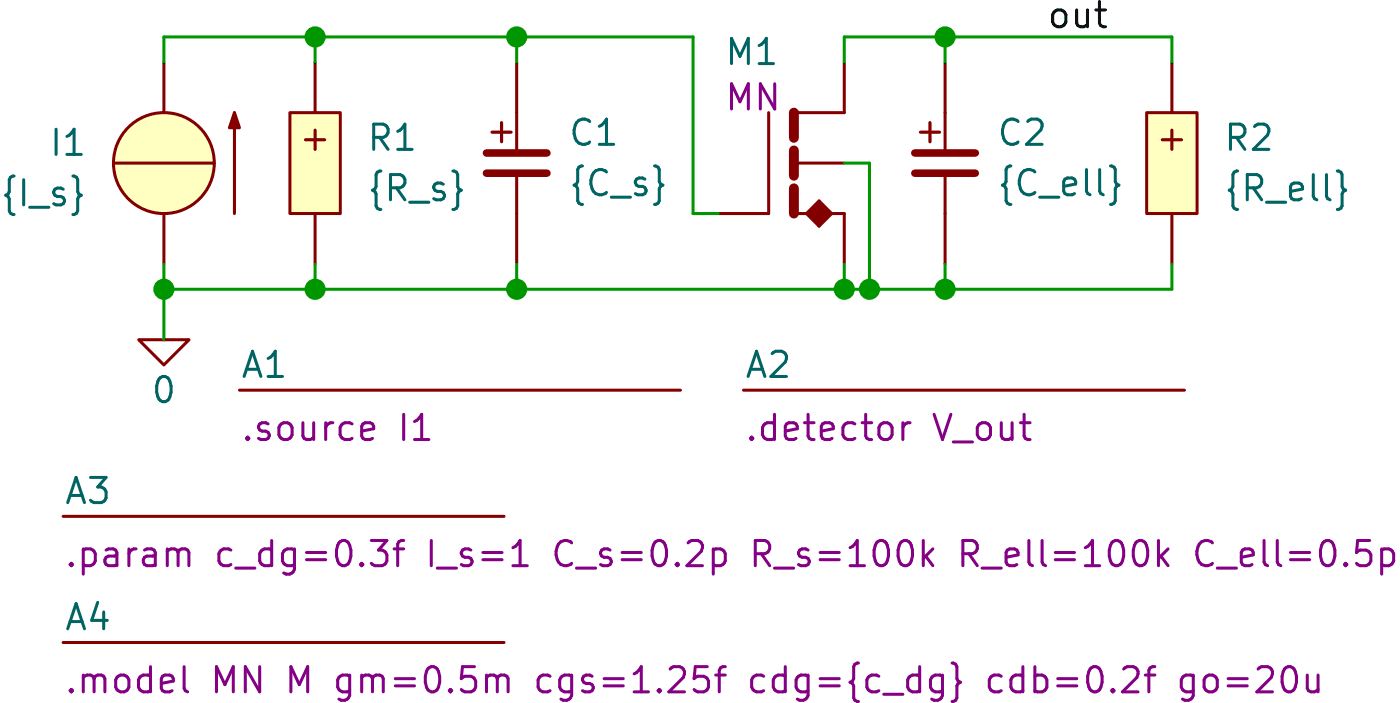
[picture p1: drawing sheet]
(kicad_sch
 (version 20231120)
 (generator "eeschema")
 (generator_version "8.0")
 (paper "A4")
 (title_block
  (title "mosPoleSplitting"))
 (lib_symbols
  (symbol "SLiCAP:C"
   (pin_numbers hide)
   (pin_names
    (offset 1.016) hide) (exclude_from_sim no) (in_bom yes) (on_board yes)
   (property "Reference" "C?" (at 2.54 3.81 0) (effects (font (size 1.27 1.27)) (justify left)))
   (property "Value" "?" (at 2.54 1.27 0) (show_name) (effects (font (size 1.27 1.27)) (justify left)))
   (property "Footprint" "" (at 2.54 -1.27 0) (effects (font (size 1.27 1.27)) (hide yes)))
   (property "Datasheet" "" (at 2.54 -1.27 0) (effects (font (size 1.27 1.27)) (hide yes)))
   (property "Description" "Capacitor" (at 7.112 -6.096 0) (effects (font (size 1.27 1.27)) (hide yes)))
   (property "model" "C" (at 2.54 -3.81 0) (show_name) (effects (font (size 1.27 1.27)) (justify left) (hide yes)))
   (property "vinit" "0" (at 2.54 -1.27 0) (show_name) (effects (font (size 1.27 1.27)) (justify left)))
   (symbol "C_0_0"
    (text "+" (at -0.762 1.651 0) (effects (font (size 1.27 1.27)))))
   (symbol "C_0_1"
    (polyline (pts (xy -1.524 -0.508) (xy 1.524 -0.508)) (stroke (width 0.381) (type solid)) (fill (type none)))
    (polyline (pts (xy -1.524 0.508) (xy 1.524 0.508)) (stroke (width 0.381) (type solid)) (fill (type none)))
    (polyline (pts (xy 0 -2.54) (xy 0 -0.508)) (stroke (width 0) (type solid)) (fill (type none)))
    (polyline (pts (xy 0 2.54) (xy 0 0.508)) (stroke (width 0) (type solid)) (fill (type none))))
   (symbol "C_1_0"
    (pin passive line (at 0 5.08 270) (length 2.54) (name "1" (effects (font (size 1.27 1.27)))) (number "1" (effects (font (size 1.27 1.27)))))
    (pin passive line (at 0 -5.08 90) (length 2.54) (name "2" (effects (font (size 1.27 1.27)))) (number "2" (effects (font (size 1.27 1.27)))))))
  (symbol "SLiCAP:Command"
   (pin_numbers hide)
   (pin_names
    (offset 0) hide) (exclude_from_sim no) (in_bom yes) (on_board yes)
   (property "Reference" "A?" (at 0 1.27 0) (do_not_autoplace) (effects (font (size 1.27 1.27)) (justify left)))
   (property "Value" "" (at 0 -0.635 0) (effects (font (size 1.27 1.27)) (justify left) (hide yes)))
   (property "Footprint" "" (at 0 -1.27 0) (effects (font (size 1.27 1.27)) (justify left) (hide yes)))
   (property "Datasheet" "" (at 0 -1.27 0) (effects (font (size 1.27 1.27)) (justify left) (hide yes)))
   (property "Description" "SLiCAP command (.lib, .param, .model. subckt}" (at 23.114 -4.064 0) (effects (font (size 1.27 1.27)) (hide yes)))
   (property "command" "?" (at 0 -1.905 0) (do_not_autoplace) (effects (font (size 1.27 1.27)) (justify left)))
   (symbol "Command_0_1"
    (polyline (pts (xy 0 0) (xy 22.225 0)) (stroke (width 0) (type default)) (fill (type none)))))
  (symbol "SLiCAP:GND"
   (power)
   (pin_numbers hide)
   (pin_names
    (offset 0) hide) (exclude_from_sim no) (in_bom yes) (on_board yes)
   (property "Reference" "#0" (at 0 -5.08 0) (effects (font (size 1.27 1.27)) (hide yes)))
   (property "Value" "0" (at 0 -2.54 0) (do_not_autoplace) (effects (font (size 1.27 1.27))))
   (property "Footprint" "" (at 0 0 0) (effects (font (size 1.27 1.27)) (hide yes)))
   (property "Datasheet" "" (at 0 -10.16 0) (effects (font (size 1.27 1.27)) (hide yes)))
   (property "Description" "0V reference potential" (at 0 -7.62 0) (effects (font (size 1.27 1.27)) (hide yes)))
   (symbol "GND_0_1"
    (polyline (pts (xy -1.27 0) (xy 0 -1.27) (xy 1.27 0) (xy -1.27 0)) (stroke (width 0) (type default)) (fill (type none))))
   (symbol "GND_1_1"
    (pin power_in line (at 0 0 0) (length 0) (name "~" (effects (font (size 1.016 1.016)))) (number "1" (effects (font (size 1.016 1.016)))))))
  (symbol "SLiCAP:I"
   (pin_numbers hide)
   (pin_names
    (offset 0) hide) (exclude_from_sim no) (in_bom yes) (on_board yes)
   (property "Reference" "I?" (at 3.81 4.445 0) (effects (font (size 1.27 1.27)) (justify left)))
   (property "Value" "?" (at 3.81 2.54 0) (show_name) (effects (font (size 1.27 1.27)) (justify left)))
   (property "Footprint" "" (at 0 -1.27 0) (effects (font (size 1.27 1.27)) (justify left) (hide yes)))
   (property "Datasheet" "" (at 0 -1.27 0) (effects (font (size 1.27 1.27)) (justify left) (hide yes)))
   (property "Description" "Independent current source" (at 17.272 -7.366 0) (effects (font (size 1.27 1.27)) (hide yes)))
   (property "noise" "0" (at 3.81 -3.175 0) (show_name) (effects (font (size 1.27 1.27)) (justify left)))
   (property "dc" "0" (at 3.81 0.635 0) (show_name) (effects (font (size 1.27 1.27)) (justify left)))
   (property "dcvar" "0" (at 3.81 -1.27 0) (show_name) (effects (font (size 1.27 1.27)) (justify left)))
   (property "model" "I" (at 3.81 -5.08 0) (show_name) (effects (font (size 1.27 1.27)) (justify left) (hide yes)))
   (symbol "I_0_1"
    (polyline (pts (xy -3.556 2.54) (xy -3.556 -2.54)) (stroke (width 0) (type solid)) (fill (type none)))
    (polyline (pts (xy -2.54 0) (xy 2.54 0)) (stroke (width 0) (type solid)) (fill (type none)))
    (polyline (pts (xy -3.556 2.54) (xy -3.81 1.778) (xy -3.302 1.778) (xy -3.556 2.54)) (stroke (width 0) (type solid)) (fill (type outline))))
   (symbol "I_1_0"
    (circle (center 0 0) (radius 2.54) (stroke (width 0) (type solid)) (fill (type background)))
    (pin power_out line (at 0 -5.08 90) (length 2.54) (name "n" (effects (font (size 1.27 1.27)))) (number "1" (effects (font (size 1.27 1.27)))))
    (pin power_out line (at 0 5.08 270) (length 2.54) (name "p" (effects (font (size 1.27 1.27)))) (number "2" (effects (font (size 1.27 1.27)))))))
  (symbol "SLiCAP:M"
   (pin_numbers hide)
   (pin_names
    (offset 0) hide) (exclude_from_sim no) (in_bom yes) (on_board yes)
   (property "Reference" "M?" (at 0.635 1.905 0) (effects (font (size 1.27 1.27)) (justify left)))
   (property "Value" "" (at 0.635 2.54 0) (effects (font (size 1.27 1.27)) (justify left) (hide yes)))
   (property "Footprint" "" (at 0 -1.27 0) (effects (font (size 1.27 1.27)) (hide yes)))
   (property "Datasheet" "" (at 0 -1.27 0) (effects (font (size 1.27 1.27)) (hide yes)))
   (property "Description" "MOSFET (small-signal N or P channel)" (at 19.812 -4.318 0) (effects (font (size 1.27 1.27)) (hide yes)))
   (property "model" "M" (at 0.635 -1.905 0) (show_name) (effects (font (size 1.27 1.27)) (justify left)))
   (symbol "M_0_1"
    (polyline (pts (xy -3.81 -2.54) (xy -3.81 2.54)) (stroke (width 0) (type default)) (fill (type none)))
    (polyline (pts (xy -1.905 -2.54) (xy -1.27 -1.905) (xy -1.27 -3.175) (xy -1.905 -2.54)) (stroke (width 0) (type solid)) (fill (type outline)))
    (polyline (pts (xy -0.635 -2.54) (xy -1.27 -1.905) (xy -1.27 -3.175) (xy -0.635 -2.54)) (stroke (width 0) (type solid)) (fill (type outline))))
   (symbol "M_1_0"
    (pin unspecified line (at 0 5.08 270) (length 2.54) (name "D" (effects (font (size 1.27 1.27)))) (number "1" (effects (font (size 1.27 1.27)))))
    (pin unspecified line (at -6.35 -2.54 0) (length 2.54) (name "G" (effects (font (size 1.27 1.27)))) (number "2" (effects (font (size 1.27 1.27)))))
    (pin unspecified line (at 0 -5.08 90) (length 2.54) (name "S" (effects (font (size 1.27 1.27)))) (number "3" (effects (font (size 1.27 1.27)))))
    (pin unspecified line (at 0 0 180) (length 2.54) (name "B" (effects (font (size 1.27 1.27)))) (number "4" (effects (font (size 1.27 1.27))))))
   (symbol "M_1_1"
    (polyline (pts (xy -2.54 -2.54) (xy -2.54 -1.27)) (stroke (width 0.5) (type solid)) (fill (type none)))
    (polyline (pts (xy -2.54 -0.635) (xy -2.54 0.635)) (stroke (width 0.5) (type solid)) (fill (type none)))
    (polyline (pts (xy -2.54 1.27) (xy -2.54 2.54)) (stroke (width 0.5) (type solid)) (fill (type none)))
    (polyline (pts (xy 0 -2.54) (xy -2.54 -2.54)) (stroke (width 0) (type default)) (fill (type none)))
    (polyline (pts (xy 0 2.54) (xy -2.54 2.54)) (stroke (width 0) (type default)) (fill (type none)))))
  (symbol "SLiCAP:R"
   (pin_numbers hide)
   (pin_names
    (offset 1.016) hide) (exclude_from_sim no) (in_bom yes) (on_board yes)
   (property "Reference" "R?" (at 1.905 3.81 0) (effects (font (size 1.27 1.27)) (justify left)))
   (property "Value" "?" (at 1.905 1.905 0) (show_name) (effects (font (size 1.27 1.27)) (justify left)))
   (property "Footprint" "" (at 0.635 -3.175 0) (effects (font (size 1.27 1.27)) (hide yes)))
   (property "Datasheet" "" (at 0.635 -3.175 0) (effects (font (size 1.27 1.27)) (hide yes)))
   (property "Description" "Resistor (cannot have zero resistance)" (at 21.082 -5.842 0) (effects (font (size 1.27 1.27)) (hide yes)))
   (property "model" "R" (at 1.905 -3.81 0) (show_name) (effects (font (size 1.27 1.27)) (justify left) (hide yes)))
   (property "noisetemp" "0" (at 1.905 0 0) (show_name) (effects (font (size 1.27 1.27)) (justify left)))
   (property "noiseflow" "0" (at 15.24 0 0) (show_name) (effects (font (size 1.27 1.27)) (justify left)))
   (property "dcvar" "0" (at 1.905 -1.905 0) (show_name) (effects (font (size 1.27 1.27)) (justify left)))
   (property "dcvarlot" "0" (at 15.24 -1.905 0) (show_name) (effects (font (size 1.27 1.27)) (justify left)))
   (symbol "R_0_0"
    (text "+" (at 0 1.27 0) (effects (font (size 1.27 1.27)))))
   (symbol "R_1_0"
    (pin passive line (at 0 5.08 270) (length 2.54) (name "1" (effects (font (size 1.27 1.27)))) (number "1" (effects (font (size 1.27 1.27)))))
    (pin passive line (at 0 -5.08 90) (length 2.54) (name "2" (effects (font (size 1.27 1.27)))) (number "2" (effects (font (size 1.27 1.27))))))
   (symbol "R_1_1"
    (rectangle (start -1.27 2.54) (end 1.27 -2.54) (stroke (width 0) (type solid)) (fill (type background))))))
 (junction
  (at 102.87 78.74)
  (diameter 0)
  (color 0 0 0 0))
 (junction
  (at 71.12 78.74)
  (diameter 0)
  (color 0 0 0 0))
 (junction
  (at 102.87 66.04)
  (diameter 0)
  (color 0 0 0 0))
 (junction
  (at 99.06 78.74)
  (diameter 0)
  (color 0 0 0 0))
 (junction
  (at 63.5 78.74)
  (diameter 0)
  (color 0 0 0 0))
 (junction
  (at 71.12 66.04)
  (diameter 0)
  (color 0 0 0 0))
 (junction
  (at 81.28 66.04)
  (diameter 0)
  (color 0 0 0 0))
 (junction
  (at 81.28 78.74)
  (diameter 0)
  (color 0 0 0 0))
 (junction
  (at 97.79 78.74)
  (diameter 0)
  (color 0 0 0 0))
 (wire
  (pts (xy 99.06 72.39) (xy 99.06 78.74))
  (stroke (width 0) (type default)))
 (wire
  (pts (xy 71.12 66.04) (xy 71.12 67.31))
  (stroke (width 0) (type default)))
 (wire
  (pts (xy 90.17 74.93) (xy 91.44 74.93))
  (stroke (width 0) (type default)))
 (wire
  (pts (xy 81.28 78.74) (xy 97.79 78.74))
  (stroke (width 0) (type default)))
 (wire
  (pts (xy 71.12 77.47) (xy 71.12 78.74))
  (stroke (width 0) (type default)))
 (wire
  (pts (xy 99.06 78.74) (xy 102.87 78.74))
  (stroke (width 0) (type default)))
 (wire
  (pts (xy 81.28 77.47) (xy 81.28 78.74))
  (stroke (width 0) (type default)))
 (wire
  (pts (xy 71.12 78.74) (xy 81.28 78.74))
  (stroke (width 0) (type default)))
 (wire
  (pts (xy 71.12 66.04) (xy 81.28 66.04))
  (stroke (width 0) (type default)))
 (wire
  (pts (xy 97.79 66.04) (xy 102.87 66.04))
  (stroke (width 0) (type default)))
 (wire
  (pts (xy 102.87 77.47) (xy 102.87 78.74))
  (stroke (width 0) (type default)))
 (wire
  (pts (xy 63.5 66.04) (xy 71.12 66.04))
  (stroke (width 0) (type default)))
 (wire
  (pts (xy 102.87 66.04) (xy 102.87 67.31))
  (stroke (width 0) (type default)))
 (wire
  (pts (xy 81.28 66.04) (xy 90.17 66.04))
  (stroke (width 0) (type default)))
 (wire
  (pts (xy 102.87 78.74) (xy 114.3 78.74))
  (stroke (width 0) (type default)))
 (wire
  (pts (xy 63.5 78.74) (xy 71.12 78.74))
  (stroke (width 0) (type default)))
 (wire
  (pts (xy 114.3 77.47) (xy 114.3 78.74))
  (stroke (width 0) (type default)))
 (wire
  (pts (xy 97.79 78.74) (xy 99.06 78.74))
  (stroke (width 0) (type default)))
 (wire
  (pts (xy 97.79 72.39) (xy 99.06 72.39))
  (stroke (width 0) (type default)))
 (wire
  (pts (xy 63.5 67.31) (xy 63.5 66.04))
  (stroke (width 0) (type default)))
 (wire
  (pts (xy 63.5 77.47) (xy 63.5 78.74))
  (stroke (width 0) (type default)))
 (wire
  (pts (xy 114.3 67.31) (xy 114.3 66.04))
  (stroke (width 0) (type default)))
 (wire
  (pts (xy 63.5 81.28) (xy 63.5 78.74))
  (stroke (width 0) (type default)))
 (wire
  (pts (xy 90.17 74.93) (xy 90.17 66.04))
  (stroke (width 0) (type default)))
 (wire
  (pts (xy 102.87 66.04) (xy 114.3 66.04))
  (stroke (width 0) (type default)))
 (wire
  (pts (xy 81.28 66.04) (xy 81.28 67.31))
  (stroke (width 0) (type default)))
 (wire
  (pts (xy 97.79 77.47) (xy 97.79 78.74))
  (stroke (width 0) (type default)))
 (wire
  (pts (xy 97.79 66.04) (xy 97.79 67.31))
  (stroke (width 0) (type default)))
 (label "out"
  (at 107.95 66.04 0)
  (fields_autoplaced yes)
  (effects (font (size 1.27 1.27)) (justify left bottom)))
 (symbol
  (lib_id "SLiCAP:Command")
  (at 58.42 90.17 0)
  (unit 1)
  (exclude_from_sim no)
  (in_bom yes)
  (on_board yes)
  (dnp no)
  (fields_autoplaced yes)
  (property "Reference" "A3" (at 58.42 88.9 0) (do_not_autoplace yes) (effects (font (size 1.27 1.27)) (justify left)))
  (property "Value" "~" (at 58.42 90.805 0) (effects (font (size 1.27 1.27)) (justify left) (hide yes)))
  (property "Footprint" "" (at 58.42 91.44 0) (effects (font (size 1.27 1.27)) (justify left) (hide yes)))
  (property "Datasheet" "" (at 58.42 91.44 0) (effects (font (size 1.27 1.27)) (justify left) (hide yes)))
  (property "Description" "SLiCAP command (.lib, .param, .model. subckt}" (at 81.534 94.234 0) (effects (font (size 1.27 1.27)) (hide yes)))
  (property "command" ".param c_dg=0.3f I_s=1 C_s=0.2p R_s=100k R_ell=100k C_ell=0.5p" (at 58.42 92.075 0) (do_not_autoplace yes) (effects (font (size 1.27 1.27)) (justify left))))
 (symbol
  (lib_id "SLiCAP:I")
  (at 63.5 72.39 0)
  (mirror y)
  (unit 1)
  (exclude_from_sim no)
  (in_bom yes)
  (on_board yes)
  (dnp no)
  (property "Reference" "I1" (at 59.69 71.374 0) (effects (font (size 1.27 1.27)) (justify left)))
  (property "Value" "{I_s}" (at 59.69 73.914 0) (effects (font (size 1.27 1.27)) (justify left)))
  (property "Footprint" "" (at 63.5 73.66 0) (effects (font (size 1.27 1.27)) (justify left) (hide yes)))
  (property "Datasheet" "" (at 63.5 73.66 0) (effects (font (size 1.27 1.27)) (justify left) (hide yes)))
  (property "Description" "Independent current source" (at 46.228 79.756 0) (effects (font (size 1.27 1.27)) (hide yes)))
  (property "noise" "0" (at 59.69 72.3899 0) (show_name yes) (effects (font (size 1.27 1.27)) (justify left) (hide yes)))
  (property "dc" "0" (at 59.69 74.9299 0) (show_name yes) (effects (font (size 1.27 1.27)) (justify left) (hide yes)))
  (property "dcvar" "0" (at 59.69 77.4699 0) (show_name yes) (effects (font (size 1.27 1.27)) (justify left) (hide yes)))
  (property "model" "I" (at 59.69 77.47 0) (show_name yes) (effects (font (size 1.27 1.27)) (justify left) (hide yes)))
  (pin "2")
  (pin "1"))
 (symbol
  (lib_id "SLiCAP:C")
  (at 102.87 72.39 0)
  (unit 1)
  (exclude_from_sim no)
  (in_bom yes)
  (on_board yes)
  (dnp no)
  (property "Reference" "C2" (at 105.41 70.866 0) (effects (font (size 1.27 1.27)) (justify left)))
  (property "Value" "{C_ell}" (at 105.41 73.406 0) (effects (font (size 1.27 1.27)) (justify left)))
  (property "Footprint" "" (at 105.41 73.66 0) (effects (font (size 1.27 1.27)) (hide yes)))
  (property "Datasheet" "" (at 105.41 73.66 0) (effects (font (size 1.27 1.27)) (hide yes)))
  (property "Description" "Capacitor" (at 109.982 78.486 0) (effects (font (size 1.27 1.27)) (hide yes)))
  (property "model" "C" (at 105.41 76.2 0) (show_name yes) (effects (font (size 1.27 1.27)) (justify left) (hide yes)))
  (property "vinit" "0" (at 105.41 74.8636 0) (show_name yes) (effects (font (size 1.27 1.27)) (justify left) (hide yes)))
  (pin "1")
  (pin "2"))
 (symbol
  (lib_id "SLiCAP:R")
  (at 71.12 72.39 0)
  (unit 1)
  (exclude_from_sim no)
  (in_bom yes)
  (on_board yes)
  (dnp no)
  (fields_autoplaced yes)
  (property "Reference" "R1" (at 73.66 71.1199 0) (effects (font (size 1.27 1.27)) (justify left)))
  (property "Value" "{R_s}" (at 73.66 73.6599 0) (effects (font (size 1.27 1.27)) (justify left)))
  (property "Footprint" "" (at 71.755 75.565 0) (effects (font (size 1.27 1.27)) (hide yes)))
  (property "Datasheet" "" (at 71.755 75.565 0) (effects (font (size 1.27 1.27)) (hide yes)))
  (property "Description" "Resistor (cannot have zero resistance)" (at 92.202 78.232 0) (effects (font (size 1.27 1.27)) (hide yes)))
  (property "model" "R" (at 73.025 76.2 0) (show_name yes) (effects (font (size 1.27 1.27)) (justify left) (hide yes)))
  (property "noisetemp" "0" (at 73.66 71.1199 0) (show_name yes) (effects (font (size 1.27 1.27)) (justify left) (hide yes)))
  (property "noiseflow" "0" (at 73.66 73.6599 0) (show_name yes) (effects (font (size 1.27 1.27)) (justify left) (hide yes)))
  (property "dcvar" "0" (at 73.66 76.1999 0) (show_name yes) (effects (font (size 1.27 1.27)) (justify left) (hide yes)))
  (property "dcvarlot" "0" (at 73.66 78.7399 0) (show_name yes) (effects (font (size 1.27 1.27)) (justify left) (hide yes)))
  (pin "2")
  (pin "1"))
 (symbol
  (lib_id "SLiCAP:Command")
  (at 58.42 96.52 0)
  (unit 1)
  (exclude_from_sim no)
  (in_bom yes)
  (on_board yes)
  (dnp no)
  (property "Reference" "A4" (at 58.42 95.25 0) (do_not_autoplace yes) (effects (font (size 1.27 1.27)) (justify left)))
  (property "Value" "~" (at 58.42 97.155 0) (effects (font (size 1.27 1.27)) (justify left) (hide yes)))
  (property "Footprint" "" (at 58.42 97.79 0) (effects (font (size 1.27 1.27)) (justify left) (hide yes)))
  (property "Datasheet" "" (at 58.42 97.79 0) (effects (font (size 1.27 1.27)) (justify left) (hide yes)))
  (property "Description" "SLiCAP command (.lib, .param, .model. subckt}" (at 81.534 100.584 0) (effects (font (size 1.27 1.27)) (hide yes)))
  (property "command" ".model MN M gm=0.5m cgs=1.25f cdg={c_dg} cdb=0.2f go=20u" (at 58.42 98.425 0) (do_not_autoplace yes) (effects (font (size 1.27 1.27)) (justify left))))
 (symbol
  (lib_id "SLiCAP:C")
  (at 81.28 72.39 0)
  (unit 1)
  (exclude_from_sim no)
  (in_bom yes)
  (on_board yes)
  (dnp no)
  (property "Reference" "C1" (at 83.82 70.866 0) (effects (font (size 1.27 1.27)) (justify left)))
  (property "Value" "{C_s}" (at 83.82 73.406 0) (effects (font (size 1.27 1.27)) (justify left)))
  (property "Footprint" "" (at 83.82 73.66 0) (effects (font (size 1.27 1.27)) (hide yes)))
  (property "Datasheet" "" (at 83.82 73.66 0) (effects (font (size 1.27 1.27)) (hide yes)))
  (property "Description" "Capacitor" (at 88.392 78.486 0) (effects (font (size 1.27 1.27)) (hide yes)))
  (property "model" "C" (at 83.82 76.2 0) (show_name yes) (effects (font (size 1.27 1.27)) (justify left) (hide yes)))
  (property "vinit" "0" (at 83.82 74.8636 0) (show_name yes) (effects (font (size 1.27 1.27)) (justify left) (hide yes)))
  (pin "1")
  (pin "2"))
 (symbol
  (lib_id "SLiCAP:GND")
  (at 63.5 81.28 0)
  (unit 1)
  (exclude_from_sim no)
  (in_bom yes)
  (on_board yes)
  (dnp no)
  (fields_autoplaced yes)
  (property "Reference" "#01" (at 63.5 86.36 0) (effects (font (size 1.27 1.27)) (hide yes)))
  (property "Value" "0" (at 63.5 83.82 0) (do_not_autoplace yes) (effects (font (size 1.27 1.27))))
  (property "Footprint" "" (at 63.5 81.28 0) (effects (font (size 1.27 1.27)) (hide yes)))
  (property "Datasheet" "" (at 63.5 91.44 0) (effects (font (size 1.27 1.27)) (hide yes)))
  (property "Description" "0V reference potential" (at 63.5 88.9 0) (effects (font (size 1.27 1.27)) (hide yes)))
  (pin "1"))
 (symbol
  (lib_id "SLiCAP:Command")
  (at 92.71 83.82 0)
  (unit 1)
  (exclude_from_sim no)
  (in_bom yes)
  (on_board yes)
  (dnp no)
  (fields_autoplaced yes)
  (property "Reference" "A2" (at 92.71 82.55 0) (do_not_autoplace yes) (effects (font (size 1.27 1.27)) (justify left)))
  (property "Value" "~" (at 92.71 84.455 0) (effects (font (size 1.27 1.27)) (justify left) (hide yes)))
  (property "Footprint" "" (at 92.71 85.09 0) (effects (font (size 1.27 1.27)) (justify left) (hide yes)))
  (property "Datasheet" "" (at 92.71 85.09 0) (effects (font (size 1.27 1.27)) (justify left) (hide yes)))
  (property "Description" "SLiCAP command (.lib, .param, .model. subckt}" (at 115.824 87.884 0) (effects (font (size 1.27 1.27)) (hide yes)))
  (property "command" ".detector V_out" (at 92.71 85.725 0) (do_not_autoplace yes) (effects (font (size 1.27 1.27)) (justify left))))
 (symbol
  (lib_id "SLiCAP:M")
  (at 97.79 72.39 0)
  (unit 1)
  (exclude_from_sim no)
  (in_bom yes)
  (on_board yes)
  (dnp no)
  (property "Reference" "M1" (at 91.694 66.802 0) (effects (font (size 1.27 1.27)) (justify left)))
  (property "Value" "~" (at 98.425 69.85 0) (effects (font (size 1.27 1.27)) (justify left) (hide yes)))
  (property "Footprint" "" (at 97.79 73.66 0) (effects (font (size 1.27 1.27)) (hide yes)))
  (property "Datasheet" "" (at 97.79 73.66 0) (effects (font (size 1.27 1.27)) (hide yes)))
  (property "Description" "MOSFET (small-signal N or P channel)" (at 117.602 76.708 0) (effects (font (size 1.27 1.27)) (hide yes)))
  (property "model" "MN" (at 91.694 69.088 0) (effects (font (size 1.27 1.27)) (justify left)))
  (pin "3")
  (pin "4")
  (pin "2")
  (pin "1"))
 (symbol
  (lib_id "SLiCAP:Command")
  (at 67.31 83.82 0)
  (unit 1)
  (exclude_from_sim no)
  (in_bom yes)
  (on_board yes)
  (dnp no)
  (fields_autoplaced yes)
  (property "Reference" "A1" (at 67.31 82.55 0) (do_not_autoplace yes) (effects (font (size 1.27 1.27)) (justify left)))
  (property "Value" "~" (at 67.31 84.455 0) (effects (font (size 1.27 1.27)) (justify left) (hide yes)))
  (property "Footprint" "" (at 67.31 85.09 0) (effects (font (size 1.27 1.27)) (justify left) (hide yes)))
  (property "Datasheet" "" (at 67.31 85.09 0) (effects (font (size 1.27 1.27)) (justify left) (hide yes)))
  (property "Description" "SLiCAP command (.lib, .param, .model. subckt}" (at 90.424 87.884 0) (effects (font (size 1.27 1.27)) (hide yes)))
  (property "command" ".source I1" (at 67.31 85.725 0) (do_not_autoplace yes) (effects (font (size 1.27 1.27)) (justify left))))
 (symbol
  (lib_id "SLiCAP:R")
  (at 114.3 72.39 0)
  (unit 1)
  (exclude_from_sim no)
  (in_bom yes)
  (on_board yes)
  (dnp no)
  (fields_autoplaced yes)
  (property "Reference" "R2" (at 116.84 71.1199 0) (effects (font (size 1.27 1.27)) (justify left)))
  (property "Value" "{R_ell}" (at 116.84 73.6599 0) (effects (font (size 1.27 1.27)) (justify left)))
  (property "Footprint" "" (at 114.935 75.565 0) (effects (font (size 1.27 1.27)) (hide yes)))
  (property "Datasheet" "" (at 114.935 75.565 0) (effects (font (size 1.27 1.27)) (hide yes)))
  (property "Description" "Resistor (cannot have zero resistance)" (at 135.382 78.232 0) (effects (font (size 1.27 1.27)) (hide yes)))
  (property "model" "R" (at 116.205 76.2 0) (show_name yes) (effects (font (size 1.27 1.27)) (justify left) (hide yes)))
  (property "noisetemp" "0" (at 116.84 71.1199 0) (show_name yes) (effects (font (size 1.27 1.27)) (justify left) (hide yes)))
  (property "noiseflow" "0" (at 116.84 73.6599 0) (show_name yes) (effects (font (size 1.27 1.27)) (justify left) (hide yes)))
  (property "dcvar" "0" (at 116.84 76.1999 0) (show_name yes) (effects (font (size 1.27 1.27)) (justify left) (hide yes)))
  (property "dcvarlot" "0" (at 116.84 78.7399 0) (show_name yes) (effects (font (size 1.27 1.27)) (justify left) (hide yes)))
  (pin "2")
  (pin "1"))
 (sheet_instances
  (path ""
   (page "1"))))
